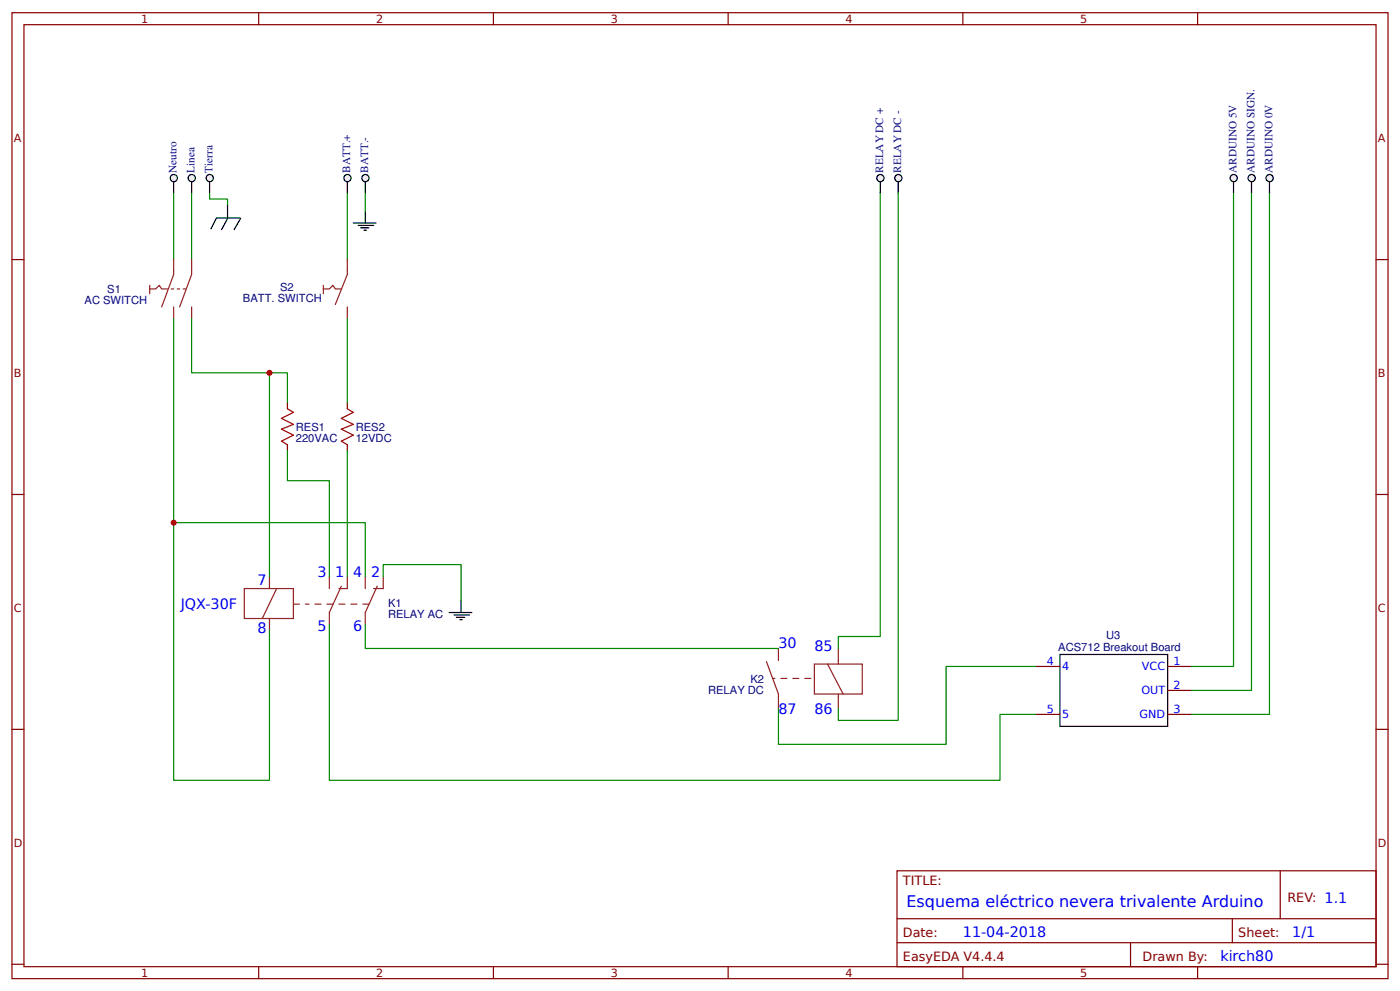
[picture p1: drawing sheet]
<svg xmlns="http://www.w3.org/2000/svg" width="309mm" height="219mm" viewBox="0 0 309 219" stroke-linecap="round" stroke-linejoin="round" font-family="sans-serif">
<g fill="none" stroke="#800" stroke-width=".26">
<path d="M2.6 2.8h304.1v213.3h-304.1zM5.3 5.5h298.7v207.9h-298.7zM57.1 2.8v2.7M109 2.8v2.7M160.9 2.8v2.7M212.7 2.8v2.7M264.6 2.8v2.7M2.6 57.3h2.7M304 57.3h2.7M2.6 109.2h2.7M304 109.2h2.7M2.6 161h2.7"/>
<path d="M304 161h2.7M198.2 192.2h105.8v21.2h-105.8zM282.8 192.2v10.6M2.6 212.9h2.7M57.1 213.4v2.7M109 213.4v2.7M160.9 213.4v2.7M198.2 202.8h105.8M198.2 208.1h105.8M212.7 213.4v2.7M249.8 208.1v5.3M264.6 213.4v2.7"/>
<path d="M272.3 202.8v5.3M304 212.9h2.7"/>
</g>
<g fill="none" stroke="#8d2323" stroke-width=".26">
<path d="M38.4 57.2v3.4l-2.7 7.2M42.3 57.2v3.4l-2.6 7.2M76.7 57.2v3.4l-2.6 6.6M33.1 63.8h1.3l.8-.8 .5 .8h1.3M33.1 63v1.8M37.8 63.8h.6M38.4 67.8v2.6M39.2 63.8h.5M40.5 63.8h.5M42.3 67.8v2.6M71.4 63.8h1.4l.8-.8 .5 .8h1.3M71.4 63v1.8"/>
<path d="M76.7 67.8v2.6M54 129.9h10.8v6.7h-10.8zM59.5 127.3v2.6M59.5 136.6v2.6M61.1 129.9l-3.2 6.7M64.8 133.4h1.3M67.5 133.4h.8M69.6 133.4h1.3M72.2 133.4h1.4M72.8 127.3v2.6M74.9 129.9h1.8zM74.9 133.4h1.3"/>
<path d="M75.4 129.4l-2.6 5.8v2.7M76.7 127.3v2.6M77.5 133.4h1.3M80.2 133.4h1.3M80.7 127.3v2.6M82.5 129.9h2.2zM83.3 129.4l-2.6 5.8v2.7M84.7 127.3v2.6"/>
</g>
<path d="M42.3 40v2.6" fill="none" stroke="#000" stroke-width=".26"/>
<circle cx="42.4" cy="39.3" r=".79" fill="#efefef" stroke="#000" stroke-width=".26"/>
<path d="M46.3 40v2.6" fill="none" stroke="#000" stroke-width=".26"/>
<circle cx="46.3" cy="39.3" r=".79" fill="#efefef" stroke="#000" stroke-width=".26"/>
<path d="M38.4 40v2.6" fill="none" stroke="#000" stroke-width=".26"/>
<circle cx="38.4" cy="39.3" r=".79" fill="#efefef" stroke="#000" stroke-width=".26"/>
<path d="M76.7 40v2.6" fill="none" stroke="#000" stroke-width=".26"/>
<circle cx="76.8" cy="39.3" r=".79" fill="#efefef" stroke="#000" stroke-width=".26"/>
<path d="M80.7 40v2.6" fill="none" stroke="#000" stroke-width=".26"/>
<circle cx="80.7" cy="39.3" r=".79" fill="#efefef" stroke="#000" stroke-width=".26"/>
<g fill="none" stroke="#000" stroke-width=".26">
<path d="M194.5 40v2.6M47.8 48.1l-1.2 2.4M47.9 48.1h5.1M50.3 45.3v2.6M50.3 48.1l-1.4 2.6M53.2 48.2l-1.5 2.5M78.1 49.2h5M79.1 49.8h3.4M79.6 50.3h1.9M80.4 50.8h.6M80.7 46.6v2.6M99.2 135.2h5"/>
<path d="M100.3 135.8h3.4M100.8 136.3h1.9M101.6 136.8h.5M101.9 132.6v2.6"/>
</g>
<path d="M38.4 42.6v14.6M42.3 42.6v14.6M46.3 42.6v1.3h4v1.4M76.7 42.6v14.6M80.7 42.6v4M38.4 70.4v101.9h21.1v-33.1M42.3 70.4v11.9h17.2v45M59.5 82.3h4v6.6M63.5 99.5v6.6h9.3v21.2M76.7 99.5v27.8M84.7 127.3v-2.7h17.2v8" fill="none" stroke="#080" stroke-width=".26"/>
<path d="M63.5 90.2l1.3 .8-2.6 1.4 2.6 1.3-2.6 1 2.6 1.4-2.6 1.3 1.3 .8M76.7 90.2l1.4 .8-2.7 1.4 2.7 1.3-2.7 1 2.7 1.4-2.7 1.3 1.3 .8" fill="none" stroke="#a00000" stroke-width=".26"/>
<path d="M63.5 88.9v1.3M63.5 98.2v1.3M76.7 88.9v1.3M76.7 98.2v1.3" fill="none" stroke="#800" stroke-width=".26"/>
<path d="M170.7 149.8h.5M172 143.2v2.6M172 153.2v3.2M172.5 149.8h1.3M175.2 149.8h1.3M177.8 149.8h1.3M179.9 146.6h10.6v6.6h-10.6zM182.8 146.6l3.5 6.6M185.2 143.2v3.4M185.2 153.2v3.2" fill="none" stroke="#8d2323" stroke-width=".26"/>
<path d="M169.3 146.1l2.7 7.1z" fill="#8d2323" stroke="#8d2323" stroke-width=".26"/>
<circle cx="194.5" cy="39.3" r=".79" fill="#efefef" stroke="#000" stroke-width=".26"/>
<path d="M198.4 40v2.6" fill="none" stroke="#000" stroke-width=".26"/>
<circle cx="198.5" cy="39.3" r=".79" fill="#efefef" stroke="#000" stroke-width=".26"/>
<path d="M194.5 42.6v97.9h-9.3v2.7M198.4 42.6v116.4h-13.2v-2.6M38.4 115.4h42.3v11.9M72.8 137.9v34.4h148.1v-14.6h8M80.7 137.9v5.3h91.3M228.9 147.1h-19.9v17.2h-37v-7.9" fill="none" stroke="#080" stroke-width=".26"/>
<path d="M276.5 40v2.6M234.2 144.5h23.8v15.9h-23.8z" fill="none" stroke="#000" stroke-width=".26"/>
<path d="M228.9 147.1h5.3M228.9 157.7h5.3M258 147.1h5.3M258 152.4h5.3M258 157.7h5.3" fill="none" stroke="#800" stroke-width=".26"/>
<circle cx="276.5" cy="39.3" r=".79" fill="#efefef" stroke="#000" stroke-width=".26"/>
<path d="M280.5 40v2.6" fill="none" stroke="#000" stroke-width=".26"/>
<circle cx="280.5" cy="39.3" r=".79" fill="#efefef" stroke="#000" stroke-width=".26"/>
<path d="M272.5 40v2.6" fill="none" stroke="#000" stroke-width=".26"/>
<circle cx="272.6" cy="39.3" r=".79" fill="#efefef" stroke="#000" stroke-width=".26"/>
<path d="M272.5 42.6v104.5h-9.2M276.5 42.6v109.8h-13.2M280.5 42.6v115.1h-17.2M76.7 70.4v18.5" fill="none" stroke="#080" stroke-width=".26"/>
<g fill="#c00">
<circle cx="38.4" cy="115.4" r=".66"/>
<circle cx="59.5" cy="82.3" r=".66"/>
</g>
<text font-size="3.5" fill="#00f" x="200.3" y="200.2">Esquema eléctrico nevera trivalente Arduino</text>
<g font-size="3.2" fill="#00f">
<text x="56.9" y="129.1">7</text>
<text x="70.1" y="127.3">3 1 4 2</text>
<text x="39.9" y="134.4">JQX-30F</text>
<text x="56.9" y="139.7">8</text>
<text x="70.1" y="139.2">5</text>
<text x="78.1" y="139.2">6</text>
<text x="172" y="143.2">30</text>
<text x="179.9" y="143.6">85</text>
<text x="172" y="157.7">87</text>
<text x="179.9" y="157.7">86</text>
<text x="212.7" y="206.8">11-04-2018</text>
<text x="285.5" y="206.8">1/1</text>
<text x="269.6" y="212.1">kirch80</text>
</g>
<g font-size="2.8" fill="#800">
<text x="199.5" y="195.4">TITLE:</text>
<text x="284.4" y="199.1">REV: 1.1</text>
<text x="199.5" y="206.8">Date:</text>
<text x="273.6" y="206.8">Sheet:</text>
<text x="199.5" y="212.1">EasyEDA V4.4.4</text>
<text x="252.4" y="212.1">Drawn By:</text>
</g>
<g font-size="2.5" fill="#800">
<text x="31.2" y="5.1">1</text>
<text x="83.1" y="5.1">2</text>
<text x="134.9" y="5.1">3</text>
<text x="186.8" y="5.1">4</text>
<text x="238.7" y="5.1">5</text>
<text x="3" y="31.4">A</text>
<text x="304.4" y="31.4">A</text>
<text x="3" y="83.2">B</text>
<text x="304.4" y="83.2">B</text>
<text x="3" y="135.1">C</text>
<text x="304.4" y="135.1">C</text>
<text x="3" y="187">D</text>
<text x="304.4" y="187">D</text>
<text x="31.2" y="215.7">1</text>
<text x="83.1" y="215.7">2</text>
<text x="134.9" y="215.7">3</text>
<text x="186.8" y="215.7">4</text>
<text x="238.7" y="215.7">5</text>
</g>
<g font-size="2.5" fill="#000080">
<text x="39" y="38.1" transform="rotate(-90 39 38.1)">Neutro</text>
<text x="43" y="38.1" transform="rotate(-90 43 38.1)">Linea</text>
<text x="47" y="38.1" transform="rotate(-90 47 38.1)">Tierra</text>
<text x="77.4" y="38.1" transform="rotate(-90 77.4 38.1)">BATT.+</text>
<text x="81.4" y="38.1" transform="rotate(-90 81.4 38.1)">BATT.-</text>
<text x="195.1" y="38.1" transform="rotate(-90 195.1 38.1)">RELAY DC +</text>
<text x="199.1" y="38.1" transform="rotate(-90 199.1 38.1)">RELAY DC -</text>
<text x="273.2" y="38.1" transform="rotate(-90 273.2 38.1)">ARDUINO 5V</text>
<text x="277.2" y="38.1" transform="rotate(-90 277.2 38.1)">ARDUINO SIGN.</text>
<text x="281.1" y="38.1" transform="rotate(-90 281.1 38.1)">ARDUINO 0V</text>
<text x="23.7" y="64.6">S1</text>
<text x="61.9" y="64.3">S2</text>
<text x="18.7" y="67.1">AC SWITCH</text>
<text x="53.7" y="66.7">BATT. SWITCH</text>
<text x="65.4" y="95.1">RES1</text>
<text x="78.6" y="95.1">RES2</text>
<text x="65.4" y="97.6">220VAC</text>
<text x="78.6" y="97.6">12VDC</text>
<text x="85.7" y="136.5">RELAY AC</text>
<text x="85.7" y="134.1">K1</text>
<text x="233.8" y="143.7">ACS712 Breakout Board</text>
<text x="244.4" y="141.1">U3</text>
<text x="156.4" y="153.2">RELAY DC</text>
<text x="165.8" y="150.7">K2</text>
</g>
<g font-size="2.5" fill="#00f">
<text x="231.3" y="146.9">4</text>
<text x="234.7" y="147.9">4</text>
<text x="252.3" y="147.9">VCC</text>
<text x="259.3" y="146.9">1</text>
<text x="252.2" y="153.2">OUT</text>
<text x="259.3" y="152.2">2</text>
<text x="231.3" y="157.5">5</text>
<text x="234.7" y="158.5">5</text>
<text x="251.8" y="158.5">GND</text>
<text x="259.3" y="157.5">3</text>
</g>
</svg>
